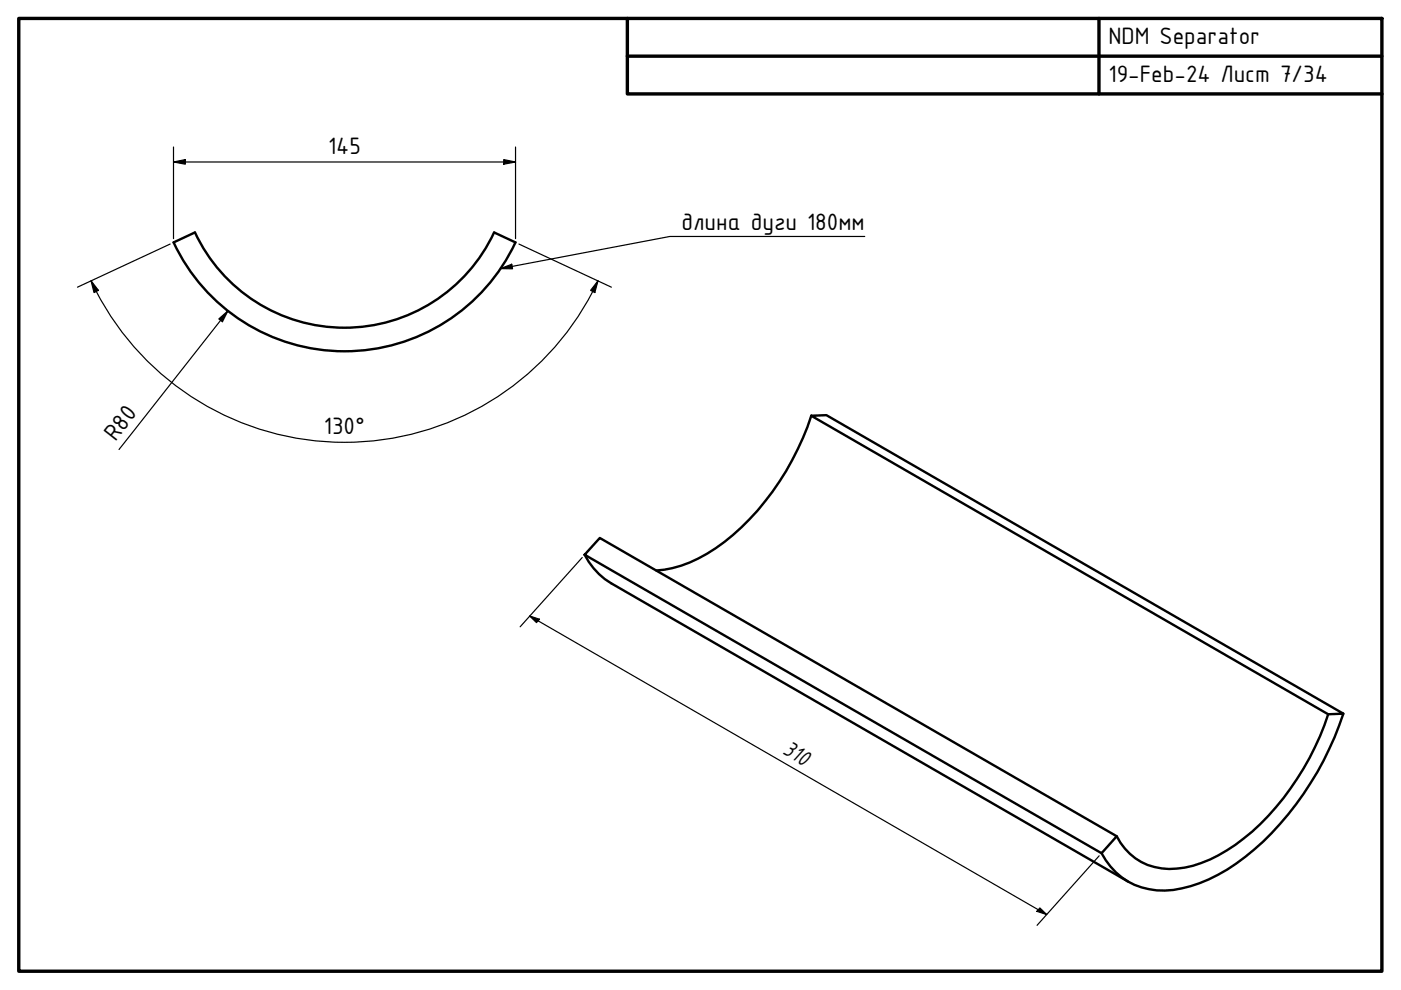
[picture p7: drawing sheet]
<svg xmlns="http://www.w3.org/2000/svg" width="297mm" height="210mm" viewBox="0 0 297 210" stroke-linecap="round" stroke-linejoin="round" font-family="sans-serif">
<!-- layer: Visible (ISO) -->
<path d="M104.8 49.3a35 35 0 0 1-31.8 20.2 35 35 0 0 1-31.7-20.2l-4.5 2.1a40 40 0 0 0 36.2 23.1 40 40 0 0 0 36.3-23.1l-4.5-2.1M172 88.2l3.2-.2 109.6 63.3-3.2 .1zM172 88.2a55.8 55.8 0 0 1-20.2 28 25.5 25.5 0 0 1-12.7 4.8M124 117.6a14.9 14.9 0 0 0 5.6 6.1l109.6 63.2M127.2 114.1l109.6 63.2-3.2 3.6-109.6-63.3zM281.6 151.4a56.6 56.6 0 0 1-19.7 27.7 24.9 24.9 0 0 1-14 5.1 12.3 12.3 0 0 1-11.1-6.9M284.8 151.3a65.4 65.4 0 0 1-20.8 30.4 30.9 30.9 0 0 1-17 7.1 14.2 14.2 0 0 1-13.4-7.9" fill="none" stroke="#000" stroke-width=".51"/>
<!-- layer: Border (ISO) -->
<path d="M4 3.9h289v202h-289zM133 3.9v16h160M133 11.9h160M233 3.9v16" fill="none" stroke="#000" stroke-width=".72"/>
<!-- layer: Dimension (ISO) -->
<g fill="none" stroke="#000" stroke-width=".25">
<path d="M36.8 34.3l2.5-.5v1zM36.8 34.3h72.5M36.8 31.2v19.4M106.8 33.8l2.5 .5-2.5 .5zM109.3 31.2v19.4M19.3 59.5l1.6 2.1-1 .4zM19.3 59.5a59.3 59.3 0 0 0 52.5 34.3 59.3 59.3 0 0 0 53.9-32M36.1 51.7l-19.7 9.2M110 51.7l19.6 9.2M126.8 59.5l-.7 2.5-.9-.4zM126.8 59.5l-1.2 2.3M46.4 67.6l1.9-1.7-1.1 2.3z"/>
<path d="M48.3 65.9l-23.1 29.4M123.4 118.2l-13.1 14.7M112.3 130.6l2.1 .7-.7 .7zM112.3 130.6l109.6 63.3M220.5 192.5l1.4 1.4-2.1-.7zM233 181.5l-13.1 14.7"/>
</g>
<path d="M36.8 34.3l2.5-.5v1zM106.8 33.8l2.5 .5-2.5 .5zM19.3 59.5l1.6 2.1-1 .4zM46.4 67.6l1.9-1.7-1.1 2.3zM126.8 59.5l-.7 2.5-.9-.4zM112.3 130.6l2.1 .7-.7 .7zM220.5 192.5l1.4 1.4-2.1-.7z" fill="#000"/>
<!-- layer: Symbol (ISO) -->
<path d="M106.1 57l2.4-1 .2 1zM183.3 50.1h-41.3l-35.9 6.9" fill="none" stroke="#000" stroke-width=".25"/>
<path d="M106.1 57l2.4-1 .2 1z" fill="#000"/>
<g font-size="5.4">
<text x="235" y="9.4">NDM Separator</text>
<text x="235" y="17.4">19-Feb-24 Лист 7/34</text>
<text x="69.6" y="32.7">145</text>
<text x="144.5" y="48.9">длина дуги 180мм</text>
<text x="24.5" y="93.7" transform="rotate(-52 24.5 93.7)">R80</text>
<text x="68.7" y="92">130°</text>
</g>
<text font-size="5.2" x="165.8" y="159.7" transform="rotate(30 165.8 159.7)">310</text>
</svg>
